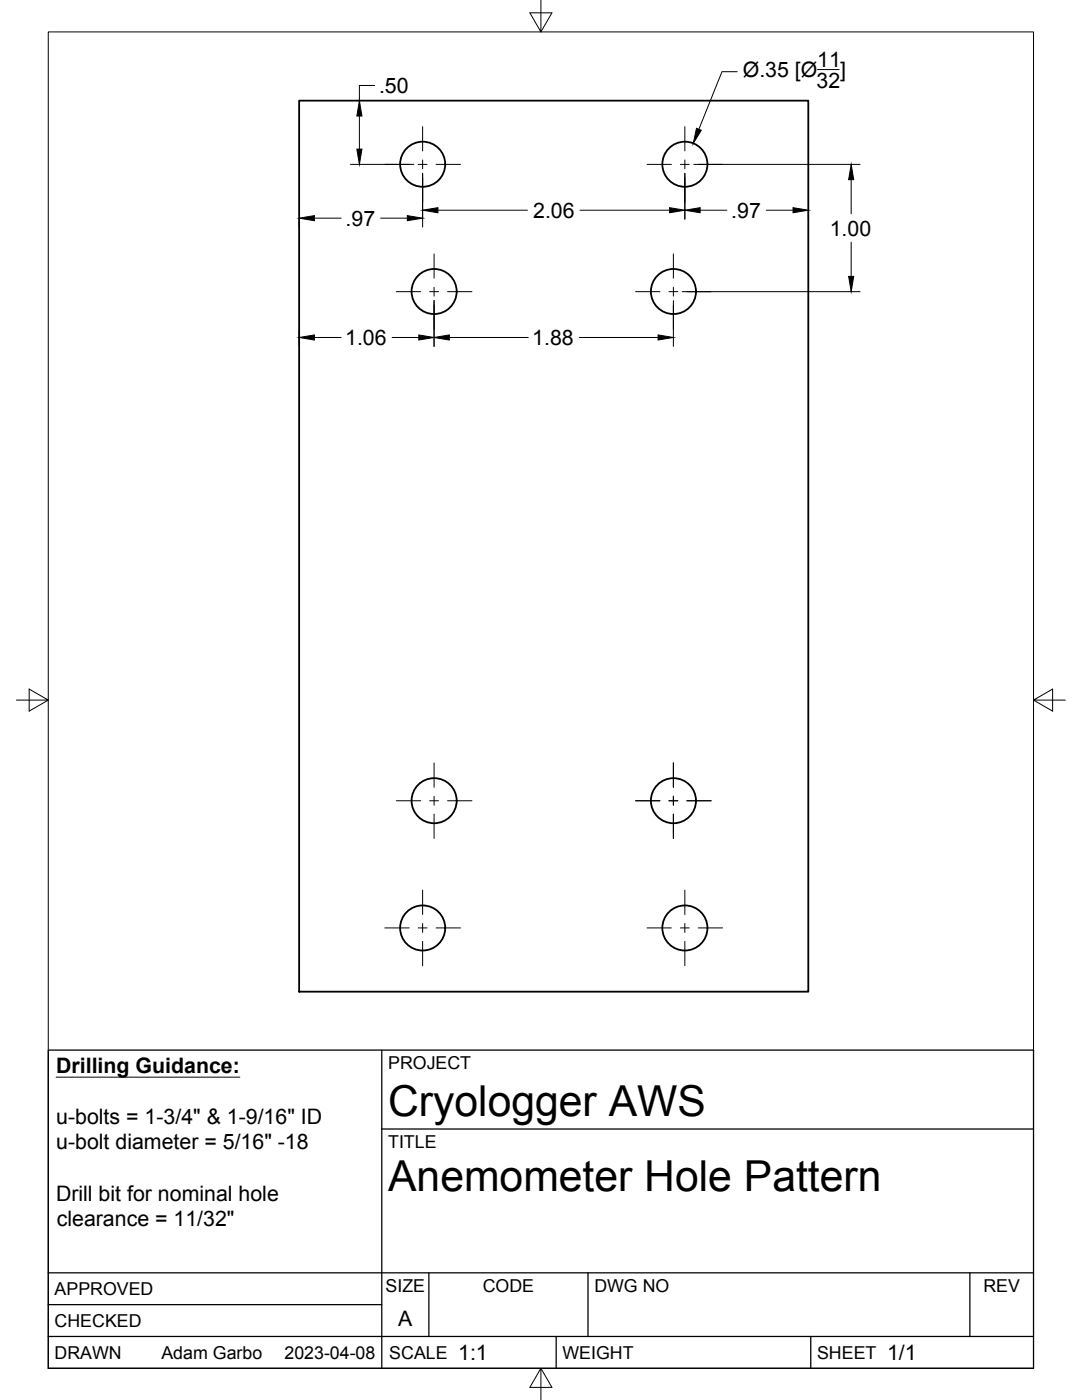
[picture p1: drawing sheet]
<svg xmlns="http://www.w3.org/2000/svg" width="216mm" height="279mm" viewBox="0 0 216 279" stroke-linecap="round" stroke-linejoin="round" font-family="sans-serif">
<!-- layer: Visible -->
<g fill="none" stroke="#000" stroke-width=".36">
<path d="M59.7 20.1h101.6v177.8h-101.6z"/>
<circle cx="84.3" cy="32.8" r="4.5"/>
<circle cx="136.7" cy="32.8" r="4.5"/>
<circle cx="86.6" cy="58.2" r="4.5"/>
<circle cx="134.4" cy="58.2" r="4.5"/>
<circle cx="86.6" cy="159.8" r="4.5"/>
<circle cx="134.4" cy="159.8" r="4.5"/>
<circle cx="84.3" cy="185.2" r="4.5"/>
<circle cx="136.7" cy="185.2" r="4.5"/>
</g>
<!-- layer: Border -->
<path d="M9.6 6.4h196.6v266.7h-196.6zM107.9 0v6.4l-2.2-3.8h4.4l-2.2 3.8M3.3 139.7h6.3l-3.8-2.2v4.4l3.8-2.2M206.2 139.7l3.8 2.2v-4.4l-3.8 2.2h6.4M107.9 273.1l2.2 3.8h-4.4l2.2-3.8v6.3" fill="none" stroke="#000" stroke-width=".2"/>
<!-- layer: Titleblock -->
<path d="M9.6 209.6h196.6v63.5h-196.6zM76.2 209.6v63.5M76.2 225.3h130M9.6 254h196.6M85.6 254v12.7M117.3 254v12.7M193.5 254v12.7M9.6 266.7h196.6M9.6 260.4h66.6M111 266.7v6.4M161.8 266.7v6.4" fill="none" stroke="#000" stroke-width=".25"/>
<!-- layer: Smart Centers -->
<g fill="none" stroke="#000" stroke-width=".2">
<path d="M76.8 32.8h4.9M83.4 32.8h1.8M84.3 25.3v4.8M84.3 31.9v1.8M84.3 35.5v4.8M87 32.8h4.9M129.1 32.8h4.9M135.8 32.8h1.7M136.7 25.3v4.8M136.7 31.9v1.8M136.7 35.5v4.8M139.3 32.8h4.9"/>
<path d="M79.1 58.2h4.8M85.7 58.2h1.8M86.6 50.7v4.8M86.6 57.3v1.8M89.3 58.2h4.9M126.8 58.2h4.9M133.5 58.2h1.8M134.4 50.7v4.8M134.4 57.3v1.8M137.1 58.2h4.8M86.6 60.9v4.8M134.4 60.9v4.8"/>
<path d="M79.1 159.8h4.8M85.7 159.8h1.8M86.6 152.3v4.8M86.6 158.9v1.8M89.3 159.8h4.9M126.8 159.8h4.9M133.5 159.8h1.8M134.4 152.3v4.8M134.4 158.9v1.8M137.1 159.8h4.8M84.3 177.7v4.8M86.6 162.5v4.8"/>
<path d="M134.4 162.5v4.8M136.7 177.7v4.8M76.8 185.2h4.9M83.4 185.2h1.8M84.3 184.3v1.8M84.3 187.9v4.8M87 185.2h4.9M129.1 185.2h4.9M135.8 185.2h1.7M136.7 184.3v1.8M136.7 187.9v4.8M139.3 185.2h4.9"/>
</g>
<!-- layer: FD_Dimensions -->
<g fill="none" stroke="#000" stroke-width=".2">
<path d="M74.8 17.1h-3.1v3M147.1 14.3h-3l-4.7 11.5M163.1 13.9h4.3M69.9 32.8h12.6M71.7 23.2v6.6M84.3 34.6v10.7M136.7 34.6v9.1M138.4 32.8h33.2M169.8 35.9v6.8M59.7 43.9v1.4M62.7 43.5h5.4M75.9 43.5h5.4"/>
<path d="M86.6 60v9.1M87.4 42h17.8M115.7 42h17.9M134.4 60v9.1M136.1 58.2h35.5M139.7 42h5.3M152.9 42h5.3M161.3 41.7v2M169.8 48.3v6.9M59.7 66v3.1M62.7 67.4h5.4M78.3 67.4h5.3"/>
<path d="M89.7 67.4h15.7M115.6 67.4h15.7"/>
</g>
<g fill="#000" stroke="#000" stroke-width=".2">
<path d="M71.2 29.8h1l-.5 3zM71.7 20.1l.5 3.1h-1zM139 25.6l.9 .4-1.6 2.6zM169.8 32.8l.5 3.1h-1zM59.7 43.5l3-.5v1zM81.3 43l3 .5-3 .5zM84.3 42l3.1-.6v1.1zM133.6 41.4l3.1 .6-3.1 .5zM136.7 42l3-.6v1.1zM158.2 41.4l3.1 .6-3.1 .5zM169.3 55.2h1l-.5 3zM59.7 67.4l3-.6v1.1z"/>
<path d="M83.6 66.8l3 .6-3 .5zM86.6 67.4l3.1-.6v1.1zM131.3 66.8l3.1 .6-3.1 .5z"/>
</g>
<!-- layer: Notes -->
<path d="M11.2 215h36.7" fill="none" stroke="#000" stroke-width=".2"/>
<g font-size="8.5">
<text x="77.4" y="222.8">Cryologger AWS</text>
<text x="77.4" y="237.8">Anemometer Hole Pattern</text>
</g>
<g font-size="4.3">
<text x="148.2" y="15.4">Ø.35 [Ø</text>
<text x="162.9" y="17.5">32</text>
<text x="163.1" y="13.4">11</text>
<text x="167.6" y="15.4">]</text>
<text x="75.6" y="18.6">.50</text>
<text x="69" y="45">.97</text>
<text x="106.4" y="43.5">2.06</text>
<text x="145.9" y="43.5">.97</text>
<text x="165.6" y="47">1.00</text>
<text x="68.9" y="68.9">1.06</text>
<text x="106.2" y="68.9">1.88</text>
<text x="11.2" y="214.1">Drilling Guidance:</text>
<text x="11.2" y="224.3">u-bolts = 1-3/4&quot; &amp; 1-9/16&quot; ID</text>
<text x="11.2" y="229.4">u-bolt diameter = 5/16&quot; -18</text>
<text x="11.2" y="239.6">Drill bit for nominal hole</text>
<text x="11.3" y="244.8">clearance = 11/32&quot;</text>
<text x="79.5" y="264.5">A</text>
<text x="91.4" y="271.4">1:1</text>
<text x="177" y="271.4">1/1</text>
</g>
<g font-size="3.5">
<text x="77.4" y="213.4">PROJECT</text>
<text x="77.4" y="229.1">TITLE</text>
<text x="76.9" y="257.8">SIZE</text>
<text x="96.3" y="257.8">CODE</text>
<text x="118.6" y="257.8">DWG NO</text>
<text x="196.2" y="257.8">REV</text>
<text x="10.9" y="258.5">APPROVED</text>
<text x="10.9" y="264.8">CHECKED</text>
<text x="10.9" y="271.2">DRAWN</text>
<text x="32.2" y="271.2">Adam Garbo</text>
<text x="56.8" y="271.2">2023-04-08</text>
<text x="77.7" y="271.2">SCALE</text>
<text x="112.2" y="271.2">WEIGHT</text>
<text x="163" y="271.2">SHEET</text>
</g>
</svg>
